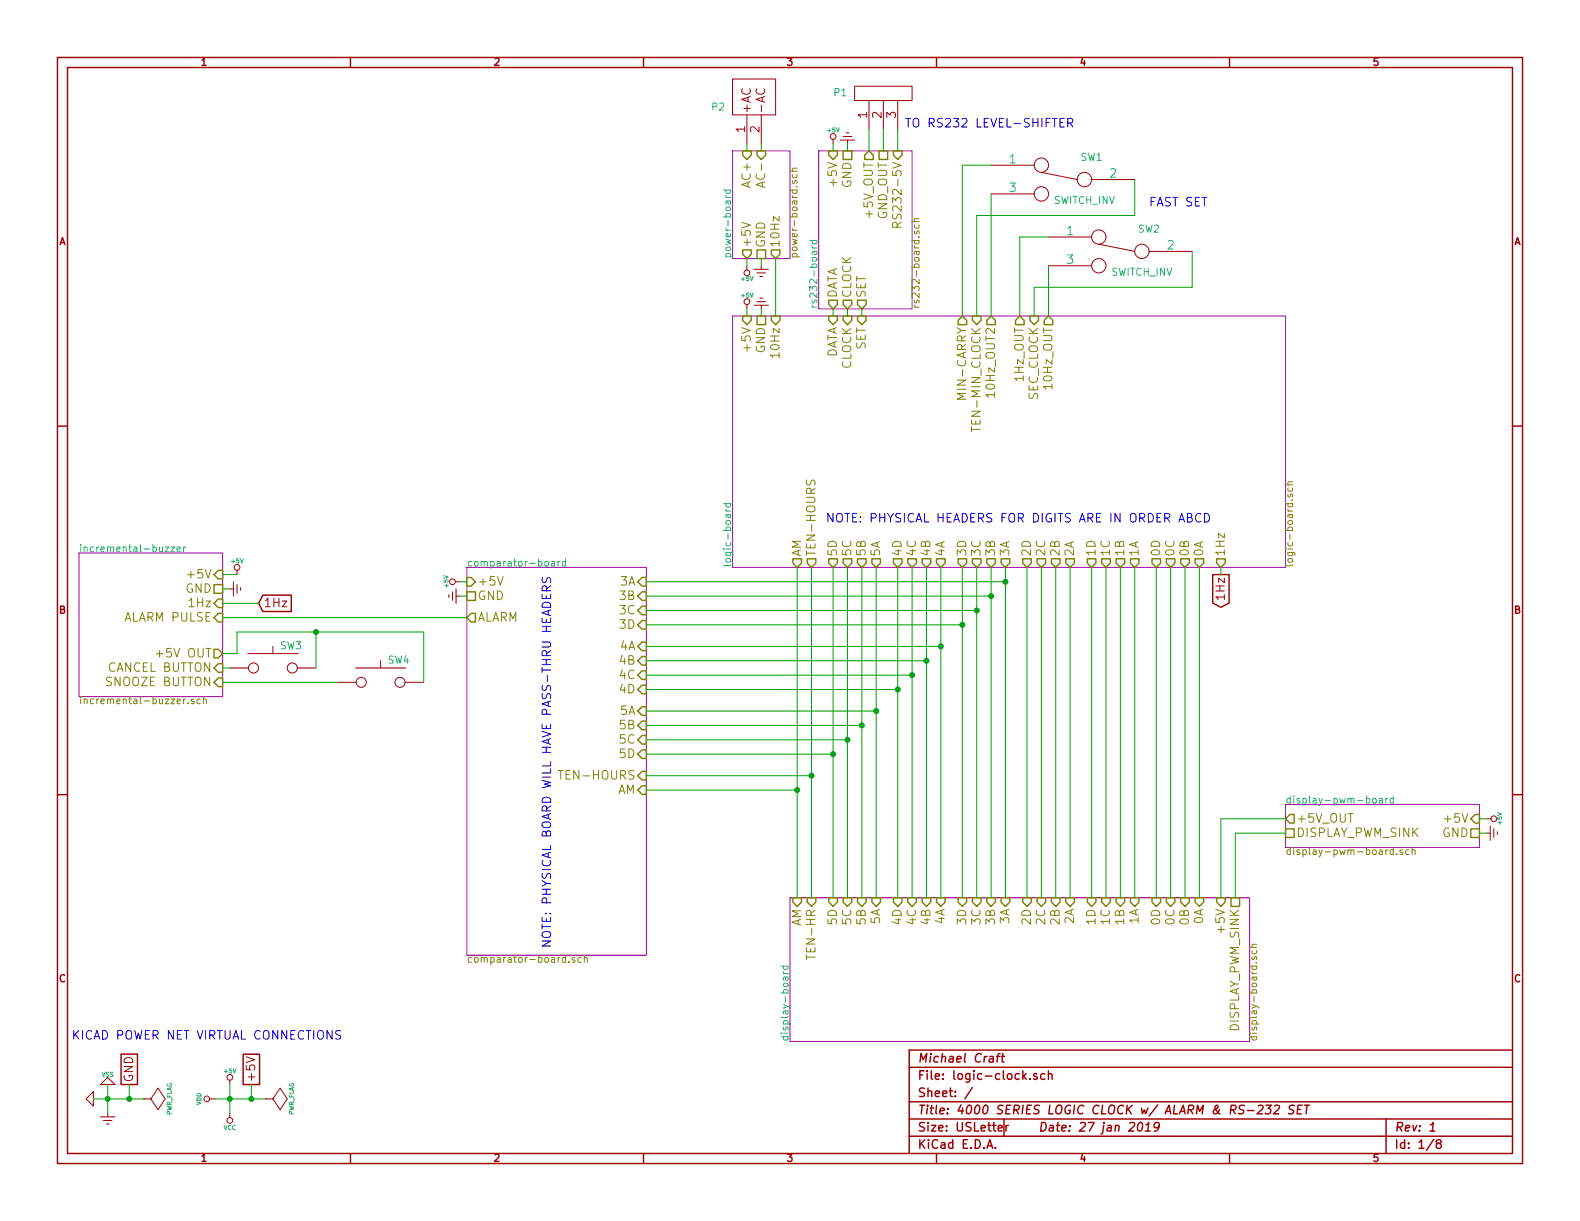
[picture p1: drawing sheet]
EESchema Schematic File Version 2
LIBS:power
LIBS:device
LIBS:transistors
LIBS:conn
LIBS:linear
LIBS:regul
LIBS:74xx
LIBS:cmos4000
LIBS:adc-dac
LIBS:memory
LIBS:xilinx
LIBS:special
LIBS:microcontrollers
LIBS:dsp
LIBS:microchip
LIBS:analog_switches
LIBS:motorola
LIBS:texas
LIBS:intel
LIBS:audio
LIBS:interface
LIBS:digital-audio
LIBS:philips
LIBS:display
LIBS:cypress
LIBS:siliconi
LIBS:opto
LIBS:atmel
LIBS:contrib
LIBS:valves
LIBS:kicad-custom-parts
LIBS:logic-clock-cache
EELAYER 27 0
EELAYER END
$Descr USLetter 11000 8500
encoding utf-8
Sheet 1 8
Title "4000 SERIES LOGIC CLOCK w/ ALARM & RS-232 SET"
Date "27 jan 2019"
Rev "1"
Comp "Michael Craft"
Comment1 ""
Comment2 ""
Comment3 ""
Comment4 ""
$EndDescr
$Sheet
S 550  3850 1000 1000
U 574BB552
F0 "incremental-buzzer" 50
F1 "incremental-buzzer.sch" 50
F2 "+5V" I R 1550 4000 60 
F3 "GND" U R 1550 4100 60 
F4 "1Hz" I R 1550 4200 60 
F5 "ALARM PULSE" I R 1550 4300 60 
F6 "CANCEL BUTTON" I R 1550 4650 60 
F7 "SNOOZE BUTTON" I R 1550 4750 60 
F8 "+5V OUT" O R 1550 4550 60 
$EndSheet
$Comp
L AC P2
U 1 1
P 5250 750
F 0 "P2" H 5000 750 50  0000 C CNN
F 1 "AC" H 5250 850 50  0001 C CNN
F 2 "~" H 5350 900 60  0000 C CNN
F 3 "~" H 5350 900 60  0000 C CNN
	1    5250 750 
	1    0    0    -1  
$EndComp
$Comp
L +5V #PWR01
U 1 1
P 5200 1850
F 0 "#PWR01" H 5200 1940 20  0001 C CNN
F 1 "+5V" H 5200 1940 30  0000 C CNN
F 2 "" H 5200 1850 60  0000 C CNN
F 3 "" H 5200 1850 60  0000 C CNN
	1    5200 1850
	-1   0    0    1   
$EndComp
$Comp
L USGND #PWR02
U 1 1
P 5300 1850
F 0 "#PWR02" H 5300 1850 30  0001 C CNN
F 1 "USGND" H 5300 1780 30  0001 C CNN
F 2 "~" H 5300 1850 60  0000 C CNN
F 3 "~" H 5300 1850 60  0000 C CNN
	1    5300 1850
	1    0    0    -1  
$EndComp
$Comp
L +5V #PWR03
U 1 1
P 1650 4000
F 0 "#PWR03" H 1650 4090 20  0001 C CNN
F 1 "+5V" H 1650 4090 30  0000 C CNN
F 2 "" H 1650 4000 60  0000 C CNN
F 3 "" H 1650 4000 60  0000 C CNN
	1    1650 4000
	1    0    0    -1  
$EndComp
$Comp
L USGND #PWR04
U 1 1
P 1600 4100
F 0 "#PWR04" H 1600 4100 30  0001 C CNN
F 1 "USGND" H 1600 4030 30  0001 C CNN
F 2 "~" H 1600 4100 60  0000 C CNN
F 3 "~" H 1600 4100 60  0000 C CNN
	1    1600 4100
	0    -1   -1   0   
$EndComp
$Comp
L GND #PWR05
U 1 1
P 650 7650
F 0 "#PWR05" H 650 7650 30  0001 C CNN
F 1 "GND" H 650 7580 30  0001 C CNN
F 2 "" H 650 7650 60  0000 C CNN
F 3 "" H 650 7650 60  0000 C CNN
	1    650  7650
	0    1    1    0   
$EndComp
$Comp
L USGND #PWR06
U 1 1
P 750 7750
F 0 "#PWR06" H 750 7750 30  0001 C CNN
F 1 "USGND" H 750 7680 30  0001 C CNN
F 2 "~" H 750 7750 60  0000 C CNN
F 3 "~" H 750 7750 60  0000 C CNN
	1    750  7750
	1    0    0    -1  
$EndComp
$Comp
L VSS #PWR07
U 1 1
P 750 7550
F 0 "#PWR07" H 750 7550 30  0001 C CNN
F 1 "VSS" H 750 7480 30  0000 C CNN
F 2 "" H 750 7550 60  0000 C CNN
F 3 "" H 750 7550 60  0000 C CNN
	1    750  7550
	-1   0    0    1   
$EndComp
$Comp
L +5V #PWR08
U 1 1
P 1600 7550
F 0 "#PWR08" H 1600 7640 20  0001 C CNN
F 1 "+5V" H 1600 7640 30  0000 C CNN
F 2 "" H 1600 7550 60  0000 C CNN
F 3 "" H 1600 7550 60  0000 C CNN
	1    1600 7550
	1    0    0    -1  
$EndComp
$Comp
L VCC #PWR09
U 1 1
P 1600 7750
F 0 "#PWR09" H 1600 7850 30  0001 C CNN
F 1 "VCC" H 1600 7850 30  0000 C CNN
F 2 "" H 1600 7750 60  0000 C CNN
F 3 "" H 1600 7750 60  0000 C CNN
	1    1600 7750
	-1   0    0    1   
$EndComp
$Comp
L VDD #PWR010
U 1 1
P 1500 7650
F 0 "#PWR010" H 1500 7750 30  0001 C CNN
F 1 "VDD" H 1500 7760 30  0000 C CNN
F 2 "" H 1500 7650 60  0000 C CNN
F 3 "" H 1500 7650 60  0000 C CNN
	1    1500 7650
	0    -1   -1   0   
$EndComp
$Comp
L PWR_FLAG #FLG011
U 1 1
P 1000 7650
F 0 "#FLG011" H 1000 7745 30  0001 C CNN
F 1 "PWR_FLAG" H 1000 7830 30  0000 C CNN
F 2 "" H 1000 7650 60  0000 C CNN
F 3 "" H 1000 7650 60  0000 C CNN
	1    1000 7650
	0    1    1    0   
$EndComp
$Comp
L PWR_FLAG #FLG012
U 1 1
P 1850 7650
F 0 "#FLG012" H 1850 7745 30  0001 C CNN
F 1 "PWR_FLAG" H 1850 7830 30  0000 C CNN
F 2 "" H 1850 7650 60  0000 C CNN
F 3 "" H 1850 7650 60  0000 C CNN
	1    1850 7650
	0    1    1    0   
$EndComp
Text GLabel 900  7550 1    60   UnSpc ~ 0
GND
Text GLabel 1750 7550 1    60   UnSpc ~ 0
+5V
$Comp
L +5V #PWR013
U 1 1
P 5200 2150
F 0 "#PWR013" H 5200 2240 20  0001 C CNN
F 1 "+5V" H 5200 2240 30  0000 C CNN
F 2 "" H 5200 2150 60  0000 C CNN
F 3 "" H 5200 2150 60  0000 C CNN
	1    5200 2150
	-1   0    0    -1  
$EndComp
$Comp
L USGND #PWR014
U 1 1
P 5300 2150
F 0 "#PWR014" H 5300 2150 30  0001 C CNN
F 1 "USGND" H 5300 2080 30  0001 C CNN
F 2 "~" H 5300 2150 60  0000 C CNN
F 3 "~" H 5300 2150 60  0000 C CNN
	1    5300 2150
	1    0    0    1   
$EndComp
$Sheet
S 5500 6250 3200 1000
U 574BB7F4
F0 "display-board" 50
F1 "display-board.sch" 50
F2 "0A" I T 8350 6250 60 
F3 "0B" I T 8250 6250 60 
F4 "0C" I T 8150 6250 60 
F5 "0D" I T 8050 6250 60 
F6 "+5V" I T 8500 6250 60 
F7 "1A" I T 7900 6250 60 
F8 "1B" I T 7800 6250 60 
F9 "1C" I T 7700 6250 60 
F10 "1D" I T 7600 6250 60 
F11 "2A" I T 7450 6250 60 
F12 "2B" I T 7350 6250 60 
F13 "2C" I T 7250 6250 60 
F14 "2D" I T 7150 6250 60 
F15 "3A" I T 7000 6250 60 
F16 "3B" I T 6900 6250 60 
F17 "3C" I T 6800 6250 60 
F18 "3D" I T 6700 6250 60 
F19 "4A" I T 6550 6250 60 
F20 "4B" I T 6450 6250 60 
F21 "4C" I T 6350 6250 60 
F22 "4D" I T 6250 6250 60 
F23 "5A" I T 6100 6250 60 
F24 "5B" I T 6000 6250 60 
F25 "5C" I T 5900 6250 60 
F26 "5D" I T 5800 6250 60 
F27 "TEN-HR" I T 5650 6250 60 
F28 "AM" I T 5550 6250 60 
F29 "DISPLAY_PWM_SINK" U T 8600 6250 60 
$EndSheet
$Sheet
S 8950 5600 1350 300 
U 57C37A27
F0 "display-pwm-board" 50
F1 "display-pwm-board.sch" 50
F2 "DISPLAY_PWM_SINK" U L 8950 5800 60 
F3 "+5V" I R 10300 5700 60 
F4 "GND" U R 10300 5800 60 
F5 "+5V_OUT" O L 8950 5700 60 
$EndSheet
$Sheet
S 5100 2200 3850 1750
U 577F24F6
F0 "logic-board" 50
F1 "logic-board.sch" 50
F2 "+5V" I T 5200 2200 60 
F3 "GND" U T 5300 2200 60 
F4 "10Hz" I T 5400 2200 60 
F5 "0A" O B 8350 3950 60 
F6 "0B" O B 8250 3950 60 
F7 "0C" O B 8150 3950 60 
F8 "0D" O B 8050 3950 60 
F9 "1A" O B 7900 3950 60 
F10 "1B" O B 7800 3950 60 
F11 "1C" O B 7700 3950 60 
F12 "1D" O B 7600 3950 60 
F13 "2A" O B 7450 3950 60 
F14 "2B" O B 7350 3950 60 
F15 "2C" O B 7250 3950 60 
F16 "2D" O B 7150 3950 60 
F17 "3A" O B 7000 3950 60 
F18 "3B" O B 6900 3950 60 
F19 "3C" O B 6800 3950 60 
F20 "3D" O B 6700 3950 60 
F21 "4A" O B 6550 3950 60 
F22 "4B" O B 6450 3950 60 
F23 "4C" O B 6350 3950 60 
F24 "4D" O B 6250 3950 60 
F25 "5A" O B 6100 3950 60 
F26 "5B" O B 6000 3950 60 
F27 "5C" O B 5900 3950 60 
F28 "5D" O B 5800 3950 60 
F29 "AM" O B 5550 3950 60 
F30 "TEN-HOURS" O B 5650 3950 60 
F31 "DATA" I T 5800 2200 60 
F32 "CLOCK" I T 5900 2200 60 
F33 "SET" I T 6000 2200 60 
F34 "1Hz" O B 8500 3950 60 
F35 "1Hz_OUT" O T 7100 2200 60 
F36 "10Hz_OUT" O T 7300 2200 60 
F37 "SEC_CLOCK" I T 7200 2200 60 
F38 "TEN-MIN_CLOCK" I T 6800 2200 60 
F39 "MIN-CARRY" O T 6700 2200 60 
F40 "10Hz_OUT2" O T 6900 2200 60 
$EndSheet
$Sheet
S 5100 1050 400  750 
U 574BB46B
F0 "power-board" 50
F1 "power-board.sch" 50
F2 "AC+" I T 5200 1050 60 
F3 "AC-" I T 5300 1050 60 
F4 "+5V" O B 5200 1800 60 
F5 "GND" U B 5300 1800 60 
F6 "10Hz" O B 5400 1800 60 
$EndSheet
Text Notes 5750 3650 0    60   ~ 0
NOTE: PHYSICAL HEADERS FOR DIGITS ARE IN ORDER ABCD
$Comp
L +5V #PWR015
U 1 1
P 10350 5700
F 0 "#PWR015" H 10350 5790 20  0001 C CNN
F 1 "+5V" H 10350 5790 30  0000 C CNN
F 2 "" H 10350 5700 60  0000 C CNN
F 3 "" H 10350 5700 60  0000 C CNN
	1    10350 5700
	0    1    -1   0   
$EndComp
$Comp
L USGND #PWR016
U 1 1
P 10350 5800
F 0 "#PWR016" H 10350 5800 30  0001 C CNN
F 1 "USGND" H 10350 5730 30  0001 C CNN
F 2 "~" H 10350 5800 60  0000 C CNN
F 3 "~" H 10350 5800 60  0000 C CNN
	1    10350 5800
	0    -1   -1   0   
$EndComp
Text Notes 500  7250 0    60   ~ 0
KICAD POWER NET VIRTUAL CONNECTIONS
$Sheet
S 3250 3950 1250 2700
U 57C3CA88
F0 "comparator-board" 50
F1 "comparator-board.sch" 50
F2 "+5V" I L 3250 4050 60 
F3 "GND" U L 3250 4150 60 
F4 "3A" I R 4500 4050 60 
F5 "3B" I R 4500 4150 60 
F6 "3C" I R 4500 4250 60 
F7 "3D" I R 4500 4350 60 
F8 "4A" I R 4500 4500 60 
F9 "4B" I R 4500 4600 60 
F10 "4C" I R 4500 4700 60 
F11 "4D" I R 4500 4800 60 
F12 "5A" I R 4500 4950 60 
F13 "5B" I R 4500 5050 60 
F14 "5C" I R 4500 5150 60 
F15 "5D" I R 4500 5250 60 
F16 "TEN-HOURS" I R 4500 5400 60 
F17 "AM" I R 4500 5500 60 
F18 "ALARM" O L 3250 4300 60 
$EndSheet
Text Notes 3850 6600 1    60   ~ 0
NOTE: PHYSICAL BOARD WILL HAVE PASS-THRU HEADERS
$Comp
L +5V #PWR017
U 1 1
P 3200 4050
F 0 "#PWR017" H 3200 4140 20  0001 C CNN
F 1 "+5V" H 3200 4140 30  0000 C CNN
F 2 "" H 3200 4050 60  0000 C CNN
F 3 "" H 3200 4050 60  0000 C CNN
	1    3200 4050
	0    -1   -1   0   
$EndComp
$Comp
L USGND #PWR018
U 1 1
P 3200 4150
F 0 "#PWR018" H 3200 4150 30  0001 C CNN
F 1 "USGND" H 3200 4080 30  0001 C CNN
F 2 "~" H 3200 4150 60  0000 C CNN
F 3 "~" H 3200 4150 60  0000 C CNN
	1    3200 4150
	0    1    1    0   
$EndComp
$Sheet
S 5700 1050 650  1100
U 57C43477
F0 "rs232-board" 50
F1 "rs232-board.sch" 50
F2 "+5V" I T 5800 1050 60 
F3 "GND" U T 5900 1050 60 
F4 "RS232-5V" I T 6250 1050 60 
F5 "+5V_OUT" O T 6050 1050 60 
F6 "GND_OUT" U T 6150 1050 60 
F7 "DATA" O B 5800 2150 60 
F8 "CLOCK" O B 5900 2150 60 
F9 "SET" O B 6000 2150 60 
$EndSheet
Text GLabel 1800 4200 2    60   Input ~ 0
1Hz
Text GLabel 8500 4000 3    60   Output ~ 0
1Hz
$Comp
L MOMENTARY_NO SW3
U 1 1
P 1900 4650
F 0 "SW3" H 2025 4800 50  0000 C CNN
F 1 "MOMENTARY_NO" H 1900 4570 50  0001 C CNN
F 2 "~" H 1900 4650 60  0000 C CNN
F 3 "~" H 1900 4650 60  0000 C CNN
	1    1900 4650
	1    0    0    -1  
$EndComp
$Comp
L MOMENTARY_NO SW4
U 1 1
P 2650 4750
F 0 "SW4" H 2775 4900 50  0000 C CNN
F 1 "MOMENTARY_NO" H 2650 4670 50  0001 C CNN
F 2 "~" H 2650 4750 60  0000 C CNN
F 3 "~" H 2650 4750 60  0000 C CNN
	1    2650 4750
	1    0    0    -1  
$EndComp
$Comp
L +5V #PWR019
U 1 1
P 5800 1000
F 0 "#PWR019" H 5800 1090 20  0001 C CNN
F 1 "+5V" H 5800 1090 30  0000 C CNN
F 2 "" H 5800 1000 60  0000 C CNN
F 3 "" H 5800 1000 60  0000 C CNN
	1    5800 1000
	-1   0    0    -1  
$EndComp
$Comp
L USGND #PWR020
U 1 1
P 5900 1000
F 0 "#PWR020" H 5900 1000 30  0001 C CNN
F 1 "USGND" H 5900 930 30  0001 C CNN
F 2 "~" H 5900 1000 60  0000 C CNN
F 3 "~" H 5900 1000 60  0000 C CNN
	1    5900 1000
	1    0    0    1   
$EndComp
$Comp
L 3-PIN_HEADER P1
U 1 1
P 6150 650
F 0 "P1" H 5850 650 50  0000 C CNN
F 1 "3-PIN_HEADER" H 6150 850 50  0001 C CNN
F 2 "~" H 6200 800 60  0000 C CNN
F 3 "~" H 6200 800 60  0000 C CNN
	1    6150 650 
	1    0    0    -1  
$EndComp
Text Notes 6300 900  0    60   ~ 0
TO RS232 LEVEL-SHIFTER
Wire Wire Line
	1550 4000 1650 4000
Wire Wire Line
	1550 4100 1600 4100
Wire Wire Line
	650  7650 1000 7650
Wire Wire Line
	750  7550 750  7750
Connection ~ 750  7650
Wire Wire Line
	1500 7650 1850 7650
Wire Wire Line
	1600 7550 1600 7750
Connection ~ 1600 7650
Wire Wire Line
	900  7550 900  7650
Connection ~ 900  7650
Wire Wire Line
	1750 7550 1750 7650
Connection ~ 1750 7650
Wire Wire Line
	8350 6250 8350 3950
Wire Wire Line
	8250 6250 8250 3950
Wire Wire Line
	8150 6250 8150 3950
Wire Wire Line
	8050 6250 8050 3950
Wire Wire Line
	7900 6250 7900 3950
Wire Wire Line
	7800 6250 7800 3950
Wire Wire Line
	7700 6250 7700 3950
Wire Wire Line
	7600 6250 7600 3950
Wire Wire Line
	7450 6250 7450 3950
Wire Wire Line
	7350 6250 7350 3950
Wire Wire Line
	7250 6250 7250 3950
Wire Wire Line
	7150 6250 7150 3950
Wire Wire Line
	7000 6250 7000 3950
Wire Wire Line
	6900 6250 6900 3950
Wire Wire Line
	6800 6250 6800 3950
Wire Wire Line
	6700 6250 6700 3950
Wire Wire Line
	6550 6250 6550 3950
Wire Wire Line
	6450 6250 6450 3950
Wire Wire Line
	6350 6250 6350 3950
Wire Wire Line
	6250 6250 6250 3950
Wire Wire Line
	6100 6250 6100 3950
Wire Wire Line
	6000 6250 6000 3950
Wire Wire Line
	5900 6250 5900 3950
Wire Wire Line
	5800 6250 5800 3950
Wire Wire Line
	5650 6250 5650 3950
Wire Wire Line
	5550 6250 5550 3950
Wire Wire Line
	5200 1800 5200 1850
Wire Wire Line
	5300 1800 5300 1850
Wire Wire Line
	5400 1800 5400 2200
Wire Wire Line
	5200 2150 5200 2200
Wire Wire Line
	5300 2150 5300 2200
Wire Wire Line
	5200 1000 5200 1050
Wire Wire Line
	5300 1000 5300 1050
Wire Wire Line
	10300 5700 10350 5700
Wire Wire Line
	10300 5800 10350 5800
Wire Wire Line
	8950 5700 8500 5700
Wire Wire Line
	8500 5700 8500 6250
Wire Wire Line
	8950 5800 8600 5800
Wire Wire Line
	8600 5800 8600 6250
Wire Wire Line
	4500 4050 7000 4050
Connection ~ 7000 4050
Wire Wire Line
	4500 4150 6900 4150
Connection ~ 6900 4150
Wire Wire Line
	4500 4250 6800 4250
Connection ~ 6800 4250
Wire Wire Line
	4500 4350 6700 4350
Connection ~ 6700 4350
Wire Wire Line
	4500 4500 6550 4500
Connection ~ 6550 4500
Wire Wire Line
	4500 4600 6450 4600
Connection ~ 6450 4600
Wire Wire Line
	4500 4700 6350 4700
Connection ~ 6350 4700
Wire Wire Line
	4500 4800 6250 4800
Connection ~ 6250 4800
Wire Wire Line
	4500 4950 6100 4950
Connection ~ 6100 4950
Wire Wire Line
	4500 5050 6000 5050
Connection ~ 6000 5050
Wire Wire Line
	4500 5150 5900 5150
Connection ~ 5900 5150
Wire Wire Line
	4500 5250 5800 5250
Connection ~ 5800 5250
Wire Wire Line
	4500 5400 5650 5400
Connection ~ 5650 5400
Wire Wire Line
	4500 5500 5550 5500
Connection ~ 5550 5500
Wire Wire Line
	3200 4050 3250 4050
Wire Wire Line
	3200 4150 3250 4150
Wire Wire Line
	1550 4200 1800 4200
Wire Wire Line
	8500 3950 8500 4000
Wire Wire Line
	1550 4300 3250 4300
Wire Wire Line
	1550 4550 1650 4550
Wire Wire Line
	1650 4550 1650 4400
Wire Wire Line
	1650 4400 2950 4400
Wire Wire Line
	2200 4400 2200 4650
Wire Wire Line
	1600 4650 1550 4650
Wire Wire Line
	2350 4750 1550 4750
Wire Wire Line
	2950 4400 2950 4750
Connection ~ 2200 4400
Wire Wire Line
	5800 2150 5800 2200
Wire Wire Line
	5900 2150 5900 2200
Wire Wire Line
	6000 2150 6000 2200
Wire Wire Line
	5800 1000 5800 1050
Wire Wire Line
	5900 1000 5900 1050
Wire Wire Line
	6050 900  6050 1050
Wire Wire Line
	6150 900  6150 1050
Wire Wire Line
	6250 900  6250 1050
Wire Wire Line
	6700 1150 6900 1150
Wire Wire Line
	6800 1500 7900 1500
Wire Wire Line
	7900 1500 7900 1250
Wire Wire Line
	6700 1150 6700 2200
Wire Wire Line
	6800 1500 6800 2200
Wire Wire Line
	6900 1350 6900 2200
Wire Wire Line
	7300 1850 7300 2200
Wire Wire Line
	7100 2200 7100 1650
Wire Wire Line
	7100 1650 7300 1650
Wire Wire Line
	7200 2200 7200 2000
Wire Wire Line
	7200 2000 8300 2000
Wire Wire Line
	8300 2000 8300 1750
Text Notes 8000 1450 0    60   ~ 0
FAST SET
$Comp
L SWITCH_INV SW2
U 1 1
P 7800 1750
F 0 "SW2" H 7600 1900 50  0000 C CNN
F 1 "SWITCH_INV" H 7650 1600 50  0000 C CNN
F 2 "~" H 7800 1750 60  0000 C CNN
F 3 "~" H 7800 1750 60  0000 C CNN
	1    7800 1750
	-1   0    0    -1  
$EndComp
$Comp
L SWITCH_INV SW1
U 1 1
P 7400 1250
F 0 "SW1" H 7200 1400 50  0000 C CNN
F 1 "SWITCH_INV" H 7250 1100 50  0000 C CNN
F 2 "~" H 7400 1250 60  0000 C CNN
F 3 "~" H 7400 1250 60  0000 C CNN
	1    7400 1250
	-1   0    0    -1  
$EndComp
$EndSCHEMATC
